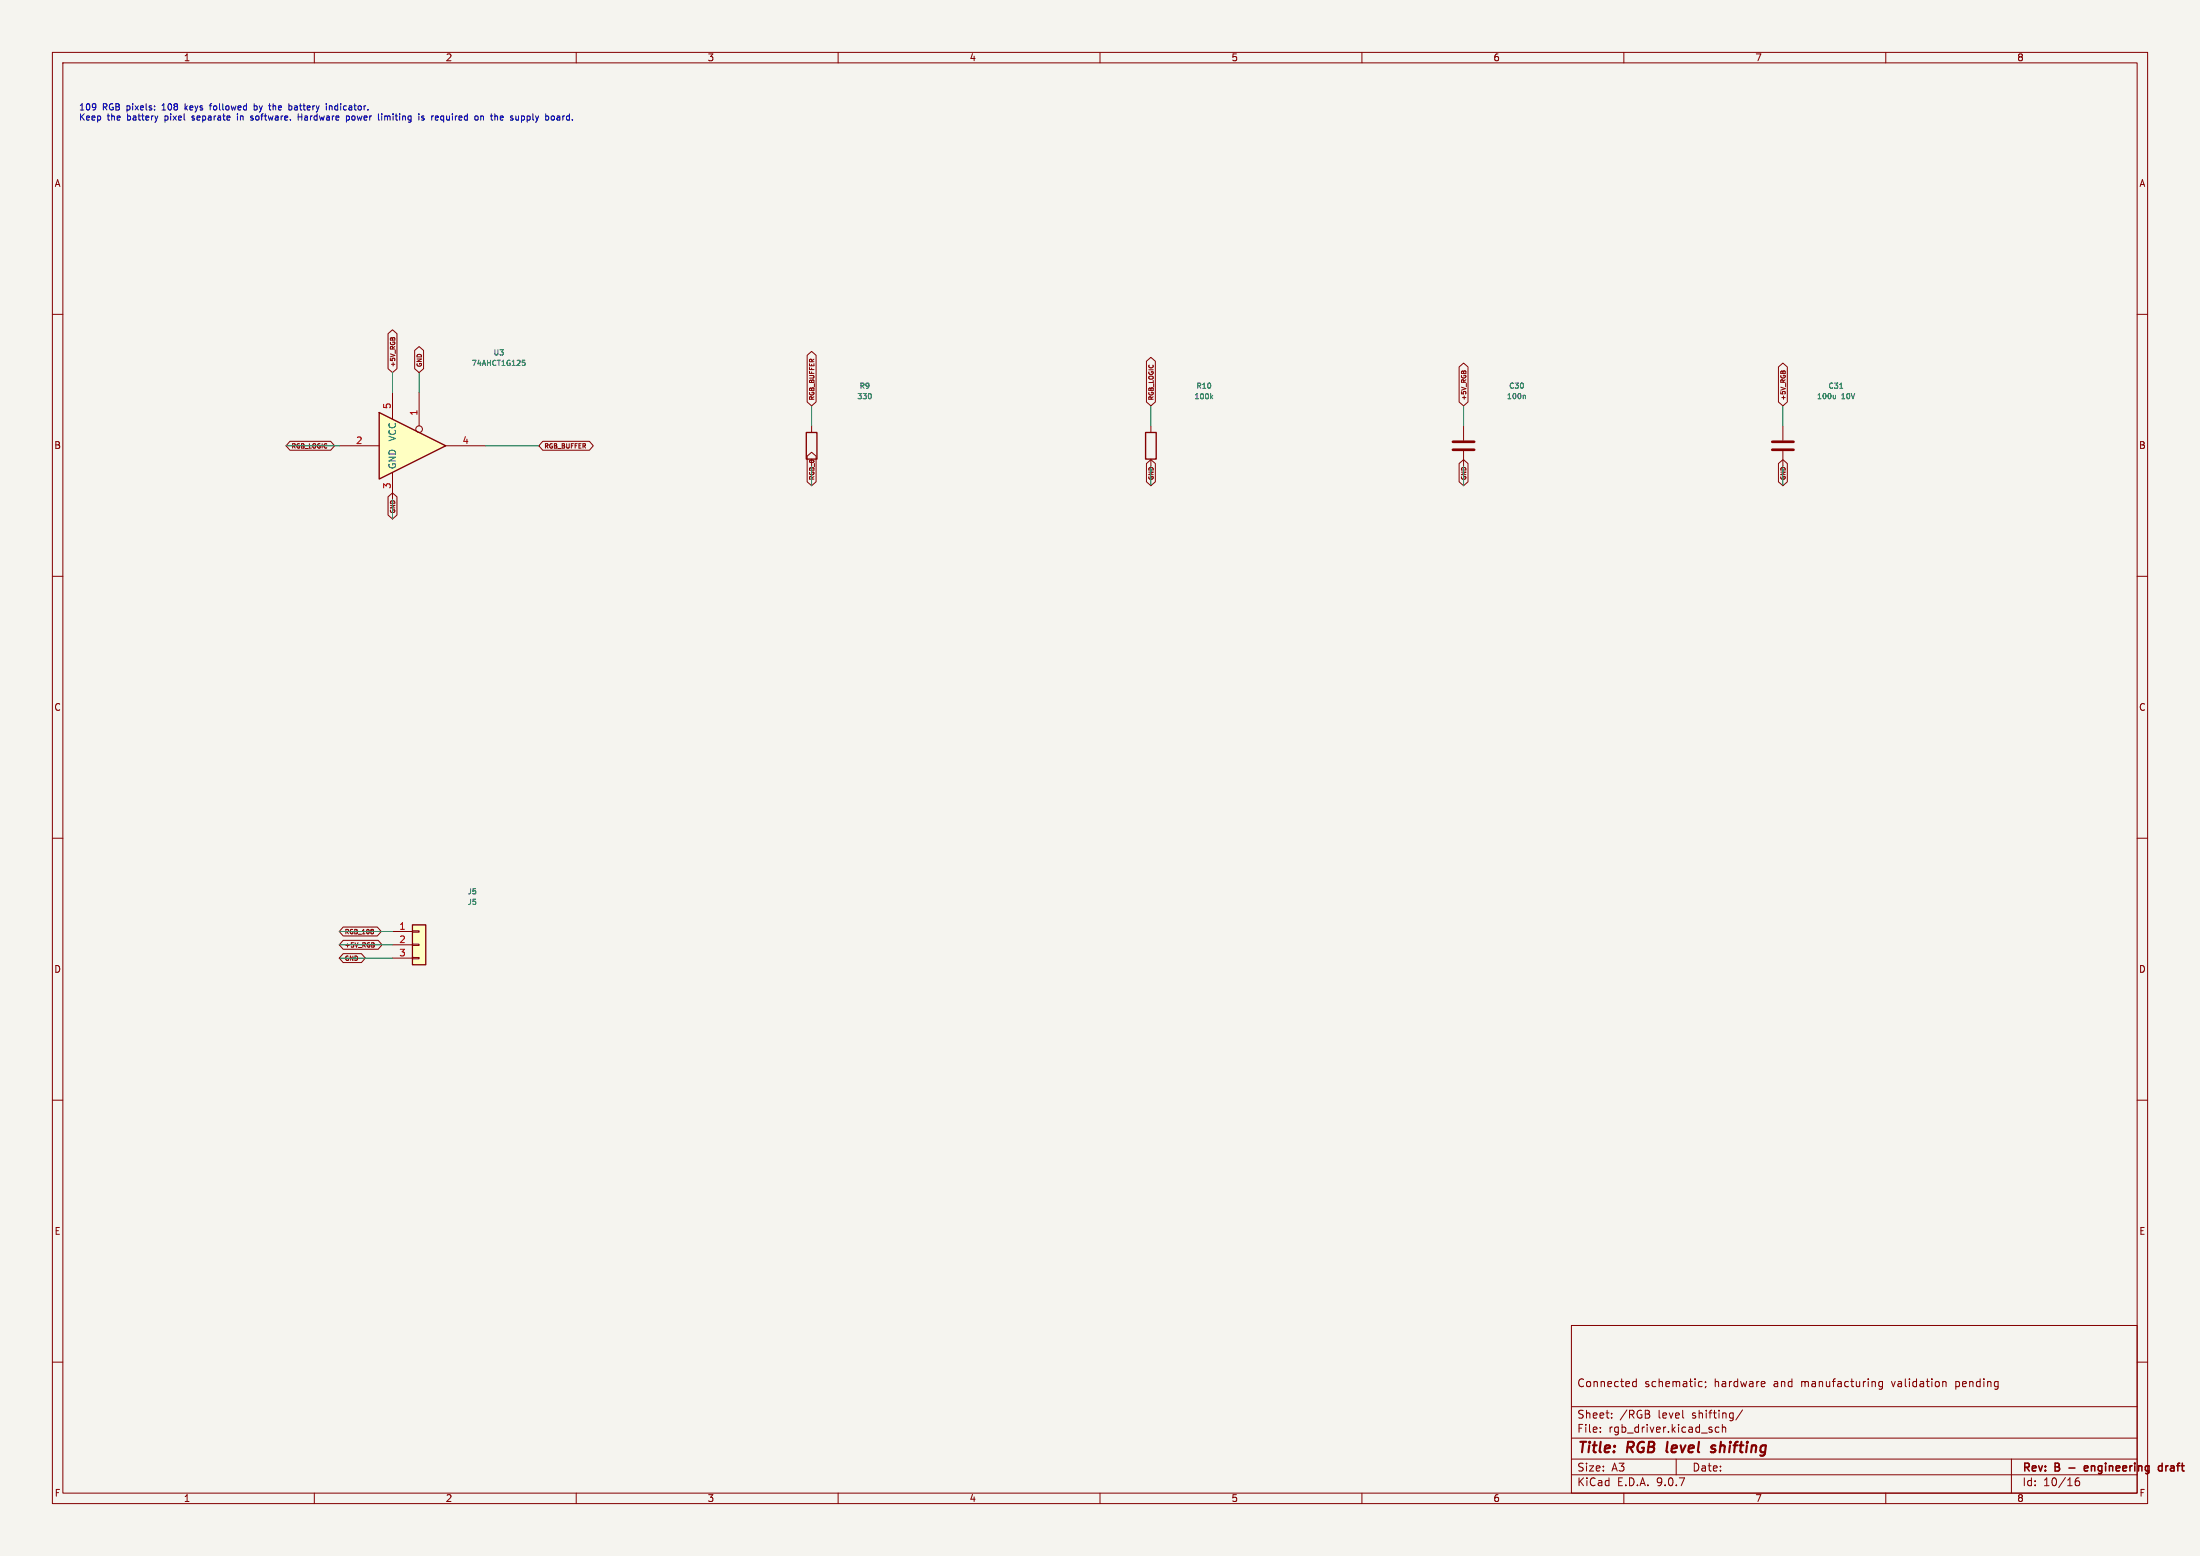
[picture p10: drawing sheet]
<svg xmlns="http://www.w3.org/2000/svg" width="420mm" height="297mm" viewBox="0 0 420 297" stroke-linecap="round" stroke-linejoin="round" font-family="sans-serif">
<path d="M0 0h420v297h-420z" fill="#f5f4ef" stroke="#f5f4ef" stroke-width=".19"/>
<g fill="none" stroke="#840000" stroke-width=".19">
<path d="M10 10h400v277h-400zM12 12h396v273h-396zM60 10v2M110 10v2M160 10v2M210 10v2M260 10v2M310 10v2M360 10v2M10 60h2M408 60h2M219.7 81.3v1.3"/>
<path d="M219.7 87.6v1.3M279.4 81.3v2.8M279.4 86.1v2.8M340.4 81.3v2.8M340.4 86.1v2.8M10 110h2M408 110h2M10 160h2M408 160h2M10 210h2M408 210h2M300 253h108v32h-108z"/>
<path d="M10 260h2M300 278.5h108M300 274.5h108M300 268.5h108M305.5 273.2v.2M305.5 272.5v.1M307.7 270.5v.2M307.7 269.8v.1M311.7 264.4l.2 .3 .5-.1M312.4 263.2v1.5M312.4 263.8l-.5-.1-.2 .3M320 278.5v3"/>
<path d="M324.4 264.6h.5M324.4 263.8h.5M325.6 263.8v.1M325.7 264.6l-.2 .3M328.2 272.5l-.5-.1-.3 .3 .2 .6h.6M328.8 272.5l.2-.1 .4 .1v.9M328.8 271.9v1.5M332.7 269.1l-1.3 1.9M336.4 263.7l.5 .1v.2l-.7 .2M336.9 264.6l-.5 .1M357.9 263.8l.1 .9M359.4 263.8l-.5-.1-.2 .3 .1 .6h.6"/>
<path d="M359.4 263.7v1.2l-.3 .3-.4-.1M370.9 263.8h.5l.1 .9M384 278.5v6.5M408 260h2M60 285v2M110 285v2M160 285v2M210 285v2M260 285v2M300 281.5h108M310 285v2M360 285v2"/>
<path d="M396.9 282.1a.59 .59 0 0 0-.7 .6v.6l.1 .2 .4 .1 .2-.2 .1-.5-.1-.2h-.5l-.2 .2"/>
</g>
<path d="M398.5 279.9l-.4-.1-.2 .2 .1 .7h.5M412.8 279.9l-.5-.1-.3 .3 .2 .6h.6M412.8 279.3v1.5M398.6 280.1l-.7 .2" fill="none" stroke="#840000" stroke-width=".3"/>
<path d="M318.3 275.2l-.1 1.9M327.5 276a.49 .49 0 0 0-.8 .3l.1 .1 .6 .2 .1 .3-.4 .3-.5-.1" fill="none" stroke="#840000" stroke-width=".4"/>
<path d="M277.4 84.3h4M277.4 85.9h4M338.3 84.3h4.1M338.3 85.9h4.1" fill="none" stroke="#840000" stroke-width=".51"/>
<path d="M231.2 75.7l.3 .4M231.5 75.4l-.4 .4M290.9 75.4l.3 .2v.5M350.4 75.4v.7M350.4 76l-.3 .1M351.2 74.1h.6" fill="none" stroke="#006464" stroke-width=".19"/>
<path d="M218.7 82.6h2v5h-2z" fill="none" stroke="#840000" stroke-width=".25"/>
<path d="M72.4 78.7l12.7 6.4-12.7 6.3z" fill="#ffffc2"/>
<path d="M72.4 78.7l12.7 6.4-12.7 6.3z" fill="none" stroke="#840000" stroke-width=".25"/>
<g fill="none" stroke="#840000" stroke-width=".19">
<path d="M74.9 74.9v5.1M80 74.9v6.4M64.8 85.1h7.6M74.9 90.2v5.1M85.1 85.1h7.6"/>
<circle cx="80" cy="81.9" r=".63"/>
</g>
<path d="M99.7 68.8h.5M99.8 69.1h.3l.1 .2v.4l-.4 .1" fill="none" stroke="#006464" stroke-width=".19"/>
<path d="M78.7 176.5h2.6v7.7h-2.6z" fill="#ffffc2"/>
<path d="M153.9 82.6h2.1v5h-2.1zM78.7 176.5h2.6v7.7h-2.6z" fill="none" stroke="#840000" stroke-width=".25"/>
<g fill="none" stroke="#840000" stroke-width=".19">
<path d="M74.1 63.7l.8-.7 .9 .7v6.7l-.9 .7-.8-.7zM79.2 66.9l.8-.8 .9 .8v3.5l-.9 .7-.8-.7zM154.1 67.8l.8-.7 .9 .7v8.9l-.9 .8-.8-.8zM218.9 69l.8-.8 .9 .8v7.7l-.9 .8-.8-.8zM278.5 70l.9-.7 .9 .7v6.7l-.9 .8-.9-.8zM339.5 70l.9-.7 .8 .7v6.7l-.8 .8-.9-.8zM55.4 84.2h7.7l.8 .9-.8 .8h-7.7l-.8-.8zM74.1 94.8l.8-.7 .9 .7v3.5l-.9 .8-.8-.8zM103.6 84.2h8.9l.8 .9-.8 .8h-8.9l-.7-.8zM154.1 87.1l.8-.8 .9 .8v4.9l-.9 .7-.8-.7zM154.9 81.3v1.3M218.9 88.5l.8-.8 .9 .8v3.5l-.9 .7-.8-.7z"/>
<path d="M278.5 88.5l.9-.8 .9 .8v3.5l-.9 .7-.9-.7zM339.5 88.5l.9-.8 .8 .8v3.5l-.8 .7-.9-.7zM65.5 176.9h6.5l.8 .9-.8 .9h-6.5l-.7-.9zM65.5 179.5h6.7l.7 .8-.7 .9h-6.7l-.7-.9zM74.9 177.8h3.8M78.7 177.7h1.3v.2h-1.3zM65.5 182h3.5l.7 .9-.7 .8h-3.5l-.7-.8zM74.9 180.3h3.8M74.9 182.9h3.8M78.7 180.2h1.3v.3h-1.3zM78.7 182.8h1.3v.2h-1.3z"/>
</g>
<path d="M166.3 75.3v.6" fill="none" stroke="#006464" stroke-width=".19"/>
<g fill="none" stroke="#009600" stroke-width=".19">
<path d="M74.9 71.1v3.8M80 71.1v3.8M154.9 77.5v3.8M219.7 77.5v3.8M279.4 77.5v3.8M340.4 77.5v3.8M54.6 85.1h10.2M74.9 95.3v3.8M92.7 85.1h10.2M154.9 88.9v3.8M219.7 88.9v3.8M279.4 88.9v3.8"/>
<path d="M340.4 88.9v3.8M64.8 177.8h10.1M64.8 182.9h10.1M64.8 180.3h10.1"/>
</g>
<g fill="none" stroke="#0000c2" stroke-width=".19">
<path d="M35.3 19.8v1.2M40.3 19.8l-.2 .2v1M48.5 19.8v1.2M62.3 19.8v.1M29.5 20.9v.1M29.5 20.3v.1M30.1 22.1l-.3 .8M35.8 20.2l-.5 .5M36.6 22.9h.2M36.6 22.3l.1 .2M40 20.2h.4M45.3 22.1v.8"/>
<path d="M47.8 22.9h.5M48.3 22.2l-.3-.1-.2 .2 .1 .2 .4 .1M48.5 20.3h.5M48.5 20.9h.5M55.3 20.2l.3 .1 .1 .1v.5l-.4 .1M56.9 21.7v1.2M62.3 20.2v.8M62.9 20.3h.4l.1 .7M62.9 20.2v.8M66.1 22.2l.4-.1 .2 .3-.1 .5h-.5M66.1 22.1v1.2M72.2 21.7v1.1"/>
<path d="M72.9 21.7v.1M72.9 22.1v.8M80 21.7v.1M80 22.1v.8M80.9 22.2l-.3-.1-.1 .2v.2l.4 .1v.3h-.4M83.3 22.1l.3 .1 .1 .2-.6 .1M83.6 22.9h-.3M90.9 22.1l.4 .3-.1 .4-.3 .1M91.8 22.2h.4l.1 .7M91.8 22.1v.8M93.8 21.7v1.1M94.5 21.7v1.2"/>
<path d="M95.7 22.1l-.2 .2v.5l.2 .1M96.1 22.4l-.6 .1M99.6 22.1v1.2M99.6 22.9h.1M99.7 22.1l-.1 .1M105.4 22.1l.4 .3v.4l-.4 .1M106.7 22.1l-.3 .1M106.8 22.5h-.3l-.2 .1 .1 .3h.4"/>
</g>
<g font-size="2.8" fill="#840000">
<text x="301" y="277.9">Title:</text>
<text x="310.6" y="277.9">RGB</text>
<text x="319" y="277.9">level</text>
<text x="328.3" y="277.9">shifting</text>
</g>
<g font-size="2.1" fill="#840000">
<text x="301" y="265">Connected</text>
<text x="313.9" y="265">schematic;</text>
<text x="327.3" y="265">hardware</text>
<text x="338.7" y="265">and</text>
<text x="344.1" y="265">manufacturing</text>
<text x="361.6" y="265">validation</text>
<text x="373.9" y="265">pending</text>
<text x="301" y="273.7">File:</text>
<text x="301" y="271">Sheet:</text>
<text x="307.1" y="273.7">rgb_driver.kicad_sch</text>
<text x="309.2" y="271">/RGB</text>
<text x="316.6" y="271">level</text>
<text x="323.2" y="271">shifting/</text>
<text x="301" y="281.1">Size:</text>
<text x="307.6" y="281.1">A3</text>
<text x="323" y="281.1">Date:</text>
<text x="386" y="281.3">Rev:</text>
<text x="392.4" y="281.3">B</text>
<text x="395.6" y="281.3">-</text>
<text x="399.2" y="281.3">engineering</text>
<text x="414" y="281.3">draft</text>
<text x="301" y="283.9">KiCad</text>
<text x="308.7" y="283.9">E.D.A.</text>
<text x="316.3" y="283.9">9.0.7</text>
<text x="386" y="283.9">Id:</text>
<text x="390.1" y="283.9">10/16</text>
</g>
<g font-size="1.8" fill="#840000">
<text x="35" y="11.9">1</text>
<text x="85" y="11.9">2</text>
<text x="135" y="11.9">3</text>
<text x="185" y="11.9">4</text>
<text x="235" y="11.9">5</text>
<text x="285" y="11.9">6</text>
<text x="335" y="11.9">7</text>
<text x="385" y="11.9">8</text>
<text x="10.3" y="35.9">A</text>
<text x="408.3" y="35.9">A</text>
<text x="10.3" y="85.9">B</text>
<text x="408.2" y="85.9">B</text>
<text x="10.3" y="135.9">C</text>
<text x="408.2" y="135.9">C</text>
<text x="10.3" y="185.9">D</text>
<text x="408.2" y="185.9">D</text>
<text x="10.3" y="235.9">E</text>
<text x="408.3" y="235.9">E</text>
<text x="10.3" y="285.9">F</text>
<text x="35" y="286.9">1</text>
<text x="85" y="286.9">2</text>
<text x="135" y="286.9">3</text>
<text x="185" y="286.9">4</text>
<text x="235" y="286.9">5</text>
<text x="285" y="286.9">6</text>
<text x="335" y="286.9">7</text>
<text x="385" y="286.9">8</text>
<text x="408.3" y="285.9">F</text>
</g>
<g font-size="1.8" fill="#a90000">
<text x="74.7" y="78.2" transform="rotate(-90 74.7 78.2)">5</text>
<text x="79.8" y="79.4" transform="rotate(-90 79.8 79.4)">1</text>
<text x="67.9" y="84.8">2</text>
<text x="88.2" y="84.8">4</text>
<text x="74.7" y="93.4" transform="rotate(-90 74.7 93.4)">3</text>
<text x="76.1" y="177.5">1</text>
<text x="76.1" y="180.1">2</text>
<text x="76.1" y="182.6">3</text>
</g>
<g font-size="1.8" fill="#006464">
<text x="75.8" y="89.7" transform="rotate(-90 75.8 89.7)">GND</text>
<text x="75.8" y="84.3" transform="rotate(-90 75.8 84.3)">VCC</text>
</g>
<g font-size="1.7" fill="#0000c2">
<text x="15" y="21.4">109</text>
<text x="15" y="23.3">Keep</text>
<text x="19.6" y="21.4">RGB pixels:</text>
<text x="20.5" y="23.3">the</text>
<text x="24.4" y="23.3">battery</text>
<text x="31.3" y="21.4">108</text>
<text x="31.8" y="23.3">pixel</text>
<text x="35.8" y="21.4">keys</text>
<text x="37.2" y="23.3">separate</text>
<text x="40.8" y="21.4">followed</text>
<text x="46" y="23.3">in</text>
<text x="48.8" y="23.3">software.</text>
<text x="49.4" y="21.4">by</text>
<text x="52.6" y="21.4">the</text>
<text x="56.5" y="21.4">battery</text>
<text x="58.1" y="23.3">Hardware</text>
<text x="63.9" y="21.4">indicator.</text>
<text x="67.5" y="23.3">power</text>
<text x="73.8" y="23.3">limiting</text>
<text x="81.7" y="23.3">is</text>
<text x="84.4" y="23.3">required</text>
<text x="92.9" y="23.3">on</text>
<text x="96.2" y="23.3">the</text>
<text x="100.2" y="23.3">supply</text>
<text x="107.1" y="23.3">board.</text>
</g>
<g font-size="1.4" fill="#006464">
<text x="89.9" y="70">74AHCT1G125</text>
<text x="94.1" y="68">U3</text>
<text x="163.5" y="76.4">330</text>
<text x="164" y="74.4">R9</text>
<text x="227.9" y="76.4">100k</text>
<text x="228.3" y="74.4">R10</text>
<text x="287.6" y="76.4">100n</text>
<text x="288" y="74.4">C30</text>
<text x="346.7" y="76.4">100u</text>
<text x="348.9" y="74.4">C31</text>
<text x="351.5" y="76.4">10V</text>
<text x="89.2" y="170.9">J5</text>
<text x="89.2" y="172.9">J5</text>
</g>
<g font-size="1.2" fill="#840000">
<text x="75.6" y="70.2" transform="rotate(-90 75.6 70.2)">+5V_RGB</text>
<text x="80.7" y="70.2" transform="rotate(-90 80.7 70.2)">GND</text>
<text x="155.7" y="76.5" transform="rotate(-90 155.7 76.5)">RGB_BUFFER</text>
<text x="220.4" y="76.5" transform="rotate(-90 220.4 76.5)">RGB_LOGIC</text>
<text x="280.1" y="76.5" transform="rotate(-90 280.1 76.5)">+5V_RGB</text>
<text x="341.1" y="76.5" transform="rotate(-90 341.1 76.5)">+5V_RGB</text>
<text x="55.6" y="85.8">RGB_LOGIC</text>
<text x="103.8" y="85.8">RGB_BUFFER</text>
<text x="155.7" y="91.8" transform="rotate(-90 155.7 91.8)">RGB_0</text>
<text x="220.4" y="91.8" transform="rotate(-90 220.4 91.8)">GND</text>
<text x="280.1" y="91.8" transform="rotate(-90 280.1 91.8)">GND</text>
<text x="341.1" y="91.8" transform="rotate(-90 341.1 91.8)">GND</text>
<text x="75.6" y="98.1" transform="rotate(-90 75.6 98.1)">GND</text>
<text x="65.7" y="178.5">RGB_108</text>
<text x="65.7" y="181.1">+5V_RGB</text>
<text x="65.7" y="183.6">GND</text>
</g>
</svg>
